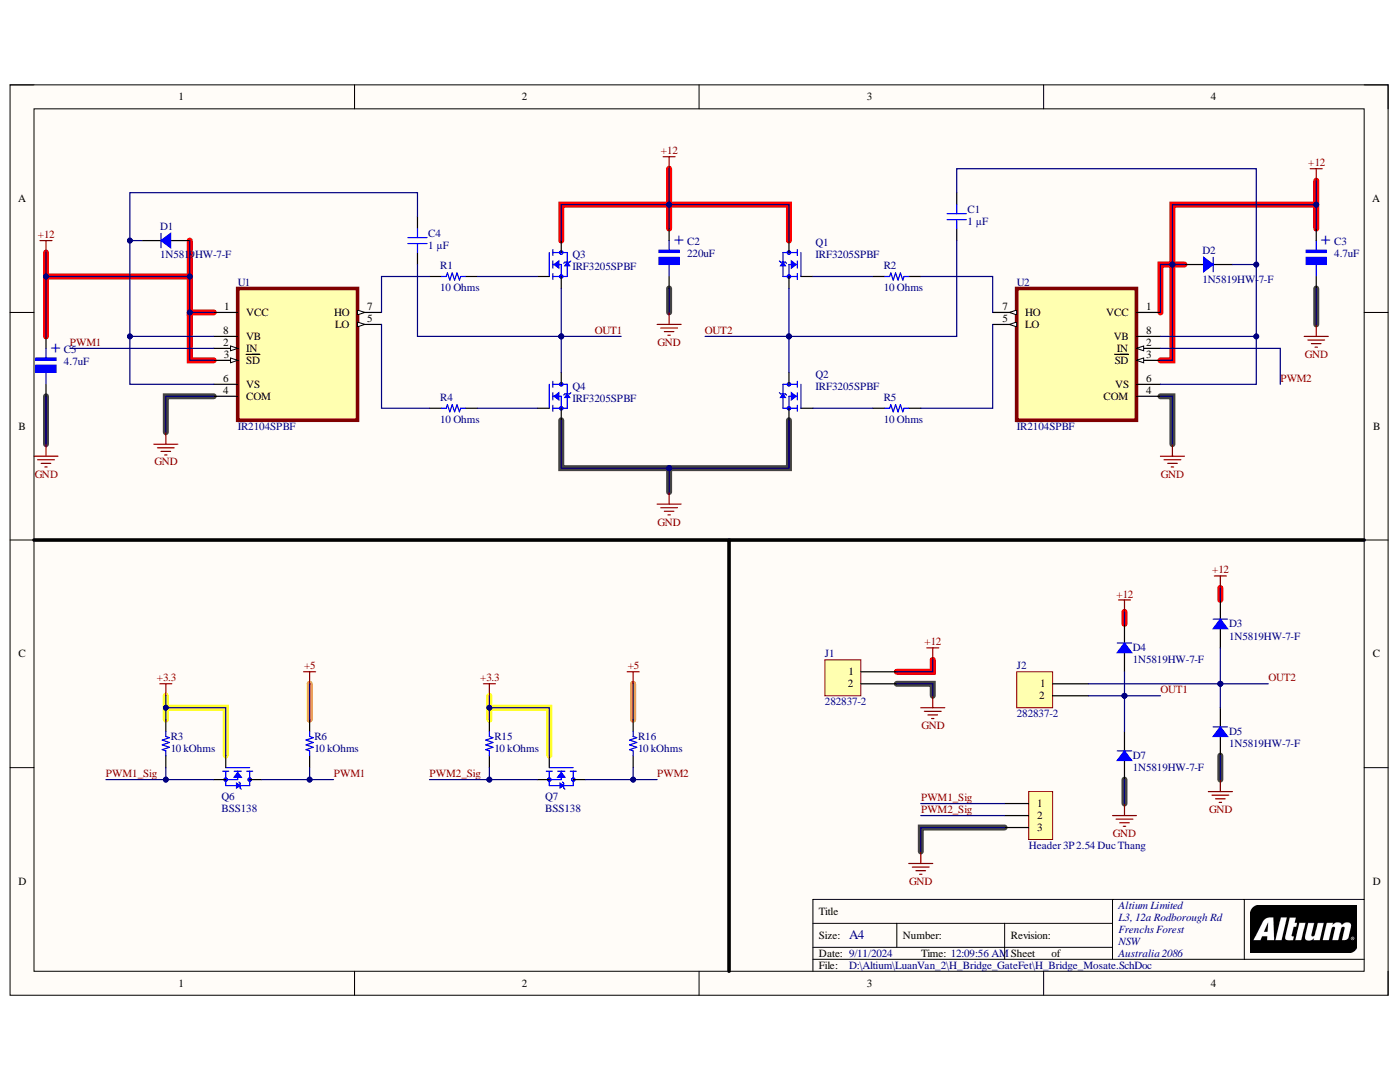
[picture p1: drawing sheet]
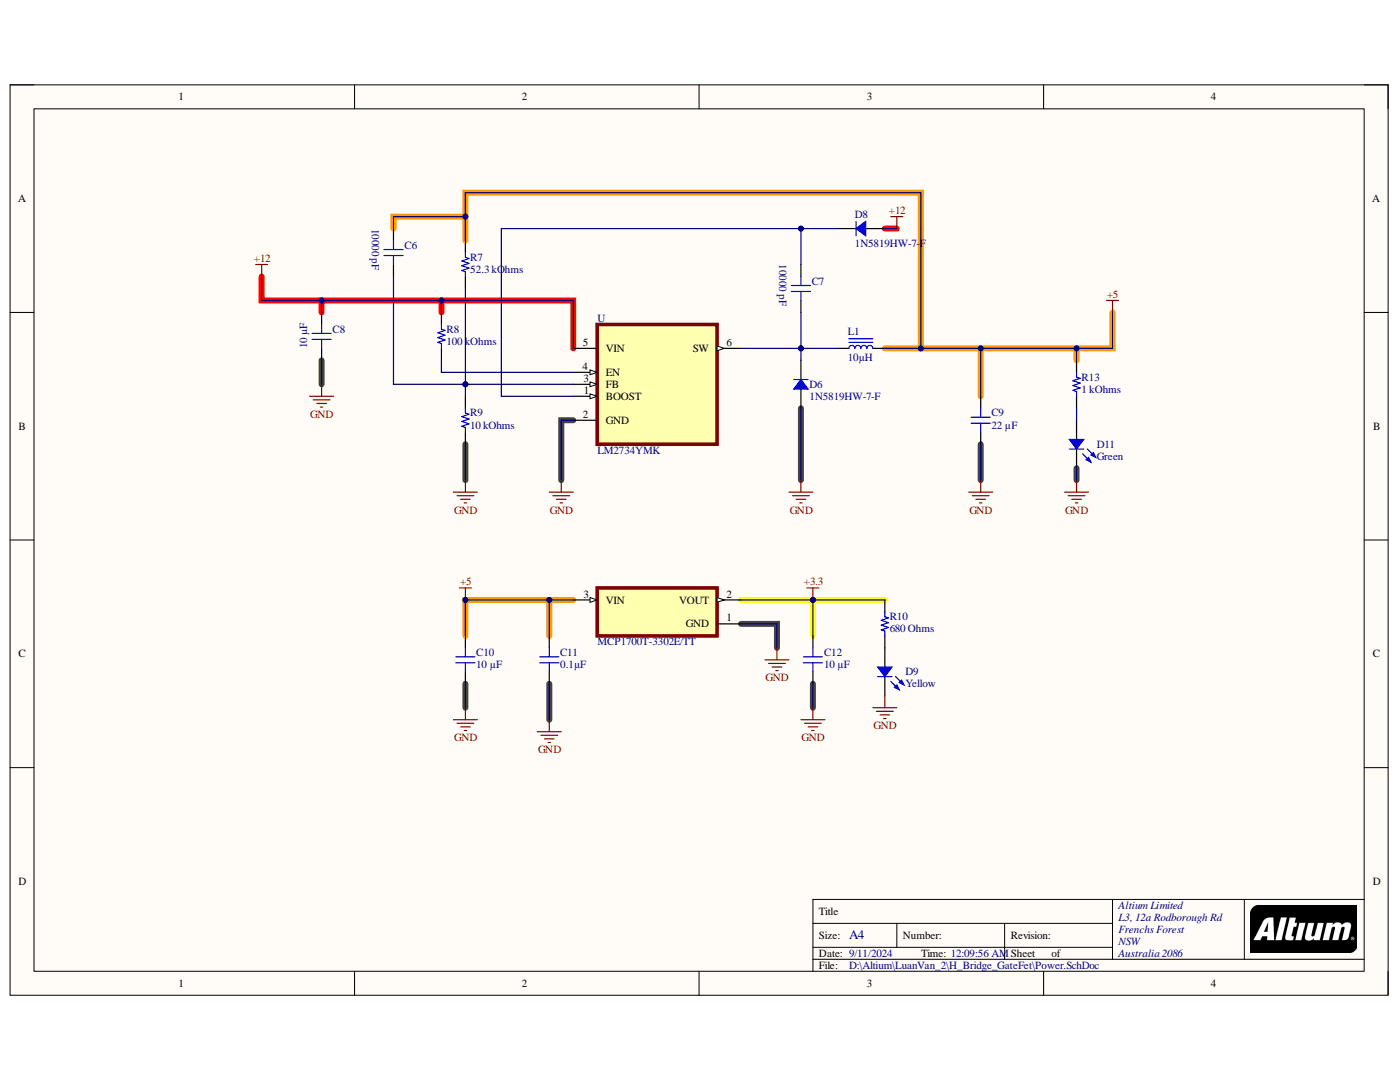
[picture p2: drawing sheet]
# Altium project H_Bridge_GateFet.PrjPcb
2 sheets, 49 parts. Net scope: global (net labels, ports and power ports of the same name join across sheets).
Board file: H-bridge.PcbDoc
Sheets:
  H_Bridge_Mosate.SchDoc
  Power.SchDoc

## Sheet H_Bridge_Mosate.SchDoc
size A4; Organization: Altium Limited; Address1: L3, 12a Rodborough Rd; Address2: Frenchs Forest; Address3: NSW; Address4: Australia 2086

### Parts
C1  1 µF  [CAP 0603_1608]
C2  220uF  [tu nhom 8 (f)]
C3  4.7uF  [tu nhom 4 (b)]
C4  1 µF  [CAP 0603_1608]
C5  4.7uF  [tu nhom 4 (b)]
D1  1N5819HW-7-F  [SOD-123]
D2  1N5819HW-7-F  [SOD-123]
D3  1N5819HW-7-F  [SOD-123]
D4  1N5819HW-7-F  [SOD-123]
D5  1N5819HW-7-F  [SOD-123]
D7  1N5819HW-7-F  [SOD-123]
H1  Header 3P 2.54 Duc Thang  [XH2.54M-3]
J1  282837-2  [TE 282837-2]
J2  282837-2  [TE 282837-2]
Q1  IRF3205SPBF  [TRANS_IRF3205SPBF]
Q2  IRF3205SPBF  [TRANS_IRF3205SPBF]
Q3  IRF3205SPBF  [TRANS_IRF3205SPBF]
Q4  IRF3205SPBF  [TRANS_IRF3205SPBF]
Q6  BSS138  [SOT95P240X111-3N]
Q7  BSS138  [SOT95P240X111-3N]
R1  10 Ohms  [RES 0603_1608]
R2  10 Ohms  [RES 0603_1608]
R3  10 kOhms  [RES 0603_1608]
R4  10 Ohms  [RES 0603_1608]
R5  10 Ohms  [RES 0603_1608]
R6  10 kOhms  [RES 0603_1608]
R15  10 kOhms  [RES 0603_1608]
R16  10 kOhms  [RES 0603_1608]
U1  IR2104SPBF  [SOIC127P600X175-8N]
U2  IR2104SPBF  [SOIC127P600X175-8N]

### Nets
+3.3: Q6.1(G) Q7.1(G) R3.2 R15.2
+5: R6.2 R16.2
+12: C2.1 C3.1 C5.1 D1.1 D2.1 D3.2 D4.2 J1.1 Q1.2(D) Q3.2(D) U1.1(VCC) U1.3(~{SD}) U2.1(VCC) U2.3(~{SD})
GND: C2.2 C3.2 C5.2 D5.1 D7.1 H1.3 J1.2 Q2.3(S) Q4.3(S) U1.4(COM) U2.4(COM)
OUT1: C4.1 D4.1 D7.2 J2.2 Q3.3(S) Q4.2(D) U1.6(VS)
OUT2: C1.1 D3.1 D5.2 J2.1 Q1.3(S) Q2.2(D) U2.6(VS)
PWM1: Q6.3(D) R6.1 U1.2(IN)
PWM1_Sig: H1.1 Q6.2(S) R3.1
PWM2: Q7.3(D) R16.1 U2.2(IN)
PWM2_Sig: H1.2 Q7.2(S) R15.1
NetC1_2: C1.2 D2.2 U2.8(VB)
NetC4_2: C4.2 D1.2 U1.8(VB)
NetQ1_1: Q1.1(G) R2.1
NetQ2_1: Q2.1(G) R5.1
NetQ3_1: Q3.1(G) R1.2
NetQ4_1: Q4.1(G) R4.2
NetR1_1: R1.1 U1.7(HO)
NetR2_2: R2.2 U2.7(HO)
NetR4_1: R4.1 U1.5(LO)
NetR5_2: R5.2 U2.5(LO)

## Sheet Power.SchDoc
size A4; Organization: Altium Limited; Address1: L3, 12a Rodborough Rd; Address2: Frenchs Forest; Address3: NSW; Address4: Australia 2086

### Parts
C6  10000 pF  [CAP 0603_1608]
C7  10000 pF  [CAP 0603_1608]
C8  10 µF  [CAP 0805_2012]
C9  22 µF  [CAP 0805_2012]
C10  10 µF  [CAP 0805_2012]
C11  0.1µF  [CAP 0603_1608]
C12  10 µF  [CAP 0805_2012]
D6  1N5819HW-7-F  [SOD-123]
D8  1N5819HW-7-F  [SOD-123]
D9  Yellow  [LED 0603_1608 YELLOW]
D11  Green  [LED 0402_1005 GREEN]
L1  10µH  [TDK SLF7032]
R7  52.3 kOhms  [RES 0603_1608]
R8  100 kOhms  [RES 0603_1608]
R9  10 kOhms  [RES 0603_1608]
R10  680 Ohms  [RES 0603_1608]
R13  1 kOhms  [RES 0603_1608]
U  LM2734YMK  [SOT95P285X100-6N]
  MCP1700T-3302E/TT  [SOT95P237X112-3N]

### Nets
+3.3: C12.2 R10.2 .2(VOUT)
+5: C6.2 C9.2 C10.2 C11.2 L1.2 R7.2 R13.2 .3(VIN)
+12: C8.2 D8.1 R8.2 U.5(VIN)
GND: C8.1 C9.1 C10.1 C11.1 C12.1 D6.1 D9.2 D11.2 R9.1 U.2(GND) .1(GND)
NetC6_1: C6.1 R7.1 R9.2 U.3(FB)
NetC7_1: C7.1 D6.2 L1.1 U.6(SW)
NetC7_2: C7.2 D8.2 U.1(BOOST)
NetD9_1: D9.1 R10.1
NetD11_1: D11.1 R13.1
NetR8_1: R8.1 U.4(EN)

## Nets that join several sheets
+3.3: H_Bridge_Mosate (Q6.1 Q7.1 R3.2 R15.2), Power (C12.2 R10.2 .2)
+5: H_Bridge_Mosate (R6.2 R16.2), Power (8 pins)
+12: H_Bridge_Mosate (14 pins), Power (C8.2 D8.1 R8.2 U.5)
GND: H_Bridge_Mosate (11 pins), Power (11 pins)
